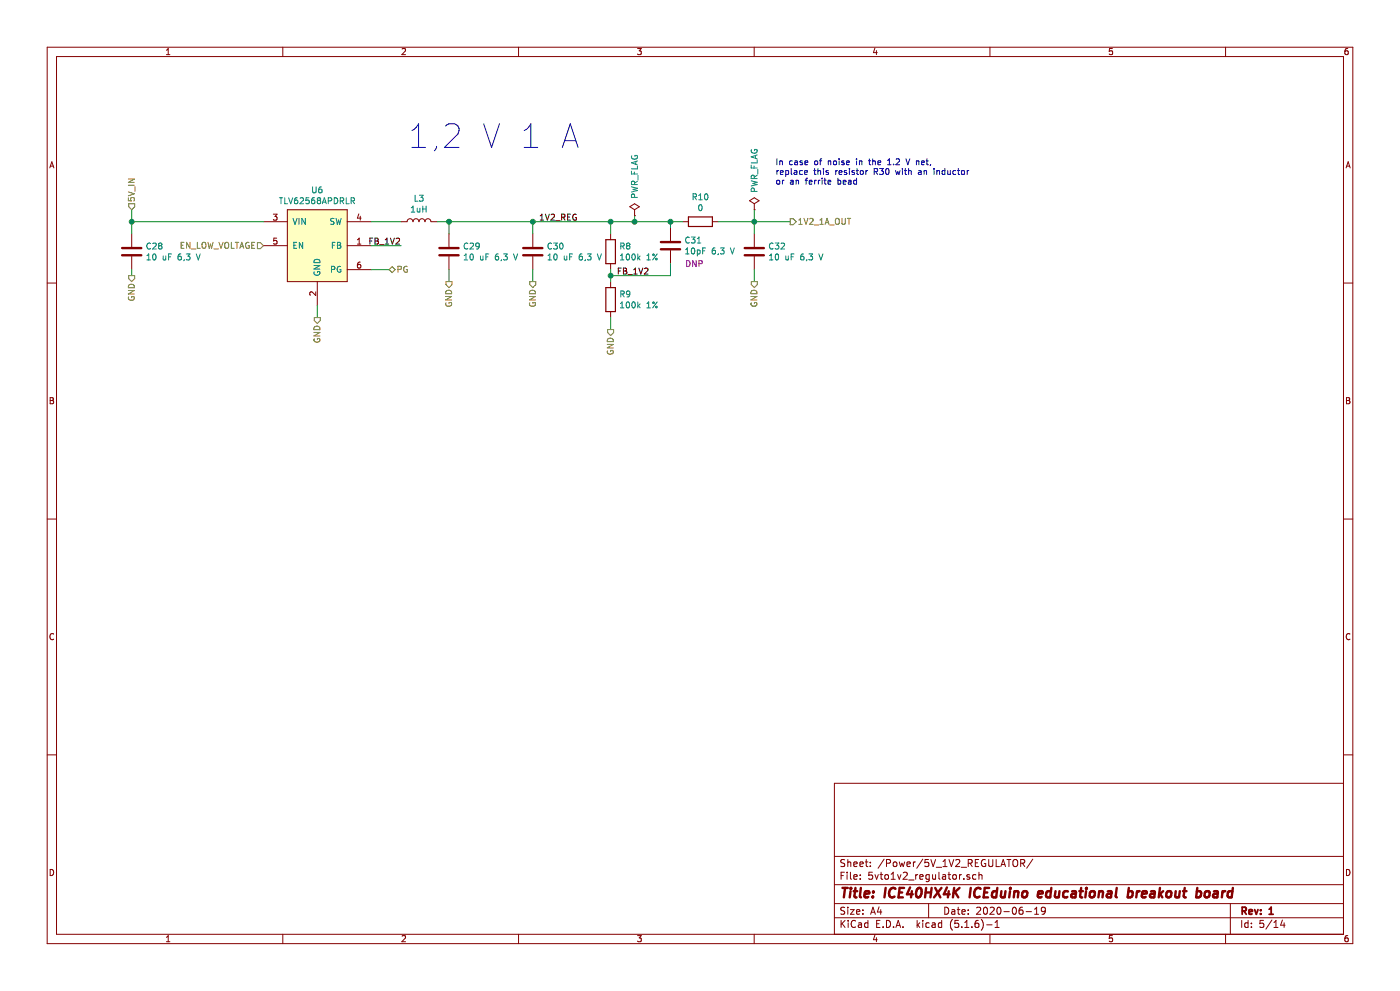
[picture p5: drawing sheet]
EESchema Schematic File Version 4
EELAYER 30 0
EELAYER END
$Descr A4 11693 8268
encoding utf-8
Sheet 5 14
Title "ICE40HX4K ICEduino educational breakout board"
Date "2020-06-19"
Rev "1"
Comp ""
Comment1 ""
Comment2 ""
Comment3 ""
Comment4 ""
$EndDescr
$Comp
L TLV62568APDRLR:TLV62568APDRLR U?
U 1 1
P 2650 2050
AR Path="/5ECD2614/5F68EB6F" Ref="U?"  Part="1" 
AR Path="/5ECD2614/5F6750DD/5F68EB6F" Ref="U6"  Part="1" 
F 0 "U6" H 2650 2515 50  0000 C CNN
F 1 "TLV62568APDRLR" H 2650 2424 50  0000 C CNN
F 2 "footprints:Texas_DRL_SOT-563_1.6x1.6mm_0.5mm-pitch_footprint" H 2650 1750 50  0001 C CNN
F 3 "http://www.ti.com/lit/ds/symlink/tlv62568a.pdf" H 2650 1750 50  0001 C CNN
F 4 "IC REG BUCK ADJUSTABLE 1A SOT563" H -125 -5300 50  0001 C CNN "Description"
F 5 "296-51691-1-ND" H -125 -5300 50  0001 C CNN "Digikey"
F 6 "Texas Instruments" H -125 -5300 50  0001 C CNN "Mfg Name"
F 7 "TLV62568APDRLR" H -125 -5300 50  0001 C CNN "Mfg Part Num"
F 8 "Spec" H -125 -5300 50  0001 C CNN "Spec"
	1    2650 2050
	1    0    0    -1  
$EndComp
$Comp
L Device:C C?
U 1 1
P 1100 2100
AR Path="/5ECD2614/5F68EB7A" Ref="C?"  Part="1" 
AR Path="/5ECD2614/5F6750DD/5F68EB7A" Ref="C28"  Part="1" 
F 0 "C28" H 1215 2146 50  0000 L CNN
F 1 "10 uF 6,3 V" H 1215 2055 50  0000 L CNN
F 2 "Capacitor_SMD:C_0603_1608Metric" H 1138 1950 50  0001 C CNN
F 3 "~" H 1100 2100 50  0001 C CNN
F 4 "Samsung Electro-Mechanics" H 1100 2100 50  0001 C CNN "Mfg Name"
F 5 "CL10A106MQ8NNNC" H 1100 2100 50  0001 C CNN "Mfg Part Num"
F 6 "1276-1119-1-ND" H 1100 2100 50  0001 C CNN "Digikey"
F 7 "CAP CER 10UF 6.3V X5R 0603" H 1100 2100 50  0001 C CNN "Description"
F 8 "Any" H -150 -5250 50  0001 C CNN "Spec"
	1    1100 2100
	1    0    0    -1  
$EndComp
$Comp
L Device:C C?
U 1 1
P 3750 2100
AR Path="/5ECD2614/5F68EB85" Ref="C?"  Part="1" 
AR Path="/5ECD2614/5F6750DD/5F68EB85" Ref="C29"  Part="1" 
F 0 "C29" H 3865 2146 50  0000 L CNN
F 1 "10 uF 6,3 V" H 3865 2055 50  0000 L CNN
F 2 "Capacitor_SMD:C_0603_1608Metric" H 3788 1950 50  0001 C CNN
F 3 "~" H 3750 2100 50  0001 C CNN
F 4 "Samsung Electro-Mechanics" H 3750 2100 50  0001 C CNN "Mfg Name"
F 5 "CL10A106MQ8NNNC" H 3750 2100 50  0001 C CNN "Mfg Part Num"
F 6 "1276-1119-1-ND" H 3750 2100 50  0001 C CNN "Digikey"
F 7 "CAP CER 10UF 6.3V X5R 0603" H 3750 2100 50  0001 C CNN "Description"
F 8 "Any" H -175 -5275 50  0001 C CNN "Spec"
	1    3750 2100
	1    0    0    -1  
$EndComp
$Comp
L Device:R R?
U 1 1
P 5100 2100
AR Path="/5ECD2614/5F68EB90" Ref="R?"  Part="1" 
AR Path="/5ECD2614/5F6750DD/5F68EB90" Ref="R8"  Part="1" 
F 0 "R8" H 5170 2146 50  0000 L CNN
F 1 "100k 1%" H 5170 2055 50  0000 L CNN
F 2 "Resistor_SMD:R_0603_1608Metric" V 5030 2100 50  0001 C CNN
F 3 "~" H 5100 2100 50  0001 C CNN
F 4 "RES SMD 100K OHM 1% 1/10W 0603" H -175 -5275 50  0001 C CNN "Description"
F 5 "311-100KHRCT-ND" H -175 -5275 50  0001 C CNN "Digikey"
F 6 "Yageo" H -175 -5275 50  0001 C CNN "Mfg Name"
F 7 "RC0603FR-07100KL" H -175 -5275 50  0001 C CNN "Mfg Part Num"
F 8 "Any" H -175 -5275 50  0001 C CNN "Spec"
	1    5100 2100
	1    0    0    -1  
$EndComp
$Comp
L Device:R R?
U 1 1
P 5100 2500
AR Path="/5ECD2614/5F68EB9B" Ref="R?"  Part="1" 
AR Path="/5ECD2614/5F6750DD/5F68EB9B" Ref="R9"  Part="1" 
F 0 "R9" H 5170 2546 50  0000 L CNN
F 1 "100k 1%" H 5170 2455 50  0000 L CNN
F 2 "Resistor_SMD:R_0603_1608Metric" V 5030 2500 50  0001 C CNN
F 3 "~" H 5100 2500 50  0001 C CNN
F 4 "RES SMD 100K OHM 1% 1/10W 0603" H -175 -5300 50  0001 C CNN "Description"
F 5 "311-100KHRCT-ND" H -175 -5300 50  0001 C CNN "Digikey"
F 6 "Yageo" H -175 -5300 50  0001 C CNN "Mfg Name"
F 7 "RC0603FR-07100KL" H -175 -5300 50  0001 C CNN "Mfg Part Num"
F 8 "Any" H -175 -5300 50  0001 C CNN "Spec"
	1    5100 2500
	1    0    0    -1  
$EndComp
Wire Wire Line
	5100 2750 5100 2650
Wire Wire Line
	5100 2350 5100 2300
Wire Wire Line
	4450 2350 4450 2250
Wire Wire Line
	3750 2350 3750 2250
Text Label 5425 2300 2    50   ~ 0
FB_1V2
Connection ~ 5100 2300
Wire Wire Line
	5100 2300 5100 2250
Text Label 3350 2050 2    50   ~ 0
FB_1V2
Wire Wire Line
	2650 2650 2650 2550
Wire Wire Line
	1100 2300 1100 2250
$Comp
L Device:L L?
U 1 1
P 3500 1850
AR Path="/5ECD2614/5F68EBC9" Ref="L?"  Part="1" 
AR Path="/5ECD2614/5F6750DD/5F68EBC9" Ref="L3"  Part="1" 
F 0 "L3" V 3690 1850 50  0000 C CNN
F 1 "1uH" V 3599 1850 50  0000 C CNN
F 2 "footprints:L_1008_2520Metric_2.5x2mm_footprint" H 3500 1850 50  0001 C CNN
F 3 "https://www.yuden.co.jp/productdata/catalog/wound10_e.pdf" H 3500 1850 50  0001 C CNN
F 4 "Taiyo Yuden" H 3500 1850 50  0001 C CNN "Mfg Name"
F 5 "MAMK2520T1R0M" H 3500 1850 50  0001 C CNN "Mfg Part Num"
F 6 "587-3225-1-ND" H 3500 1850 50  0001 C CNN "Digikey"
F 7 "FIXED IND 1UH 2.7A 59 MOHM SMD" H 3500 1850 50  0001 C CNN "Description"
F 8 "Spec" H -175 -5300 50  0001 C CNN "Spec"
	1    3500 1850
	0    -1   -1   0   
$EndComp
Wire Wire Line
	3100 1850 3350 1850
Wire Wire Line
	3650 1850 3750 1850
Wire Wire Line
	3750 1850 3750 1950
Wire Wire Line
	4450 1950 4450 1850
Wire Wire Line
	4450 1850 3750 1850
Connection ~ 3750 1850
Wire Wire Line
	5100 1950 5100 1850
Wire Wire Line
	5100 1850 4450 1850
Connection ~ 4450 1850
Wire Wire Line
	1100 1950 1100 1850
$Comp
L Device:C C?
U 1 1
P 5600 2050
AR Path="/5ECD2614/5F68EBDE" Ref="C?"  Part="1" 
AR Path="/5ECD2614/5F6750DD/5F68EBDE" Ref="C31"  Part="1" 
F 0 "C31" H 5715 2096 50  0000 L CNN
F 1 "10pF 6,3 V" H 5715 2005 50  0000 L CNN
F 2 "Capacitor_SMD:C_0603_1608Metric" H 5638 1900 50  0001 C CNN
F 3 "~" H 5600 2050 50  0001 C CNN
F 4 "CAP CER 10PF 50V C0G/NP0 0603" H -175 -5300 50  0001 C CNN "Description"
F 5 "1276-1027-1-ND" H -175 -5300 50  0001 C CNN "Digikey"
F 6 "Samsung Electro-Mechanics" H -175 -5300 50  0001 C CNN "Mfg Name"
F 7 "CL10C100JB8NNNC" H -175 -5300 50  0001 C CNN "Mfg Part Num"
F 8 "Any" H -175 -5300 50  0001 C CNN "Spec"
F 9 "DNP" H 5800 1900 50  0000 C CNN "DNP"
	1    5600 2050
	1    0    0    -1  
$EndComp
Wire Wire Line
	5600 2200 5600 2300
Wire Wire Line
	5100 2300 5600 2300
Wire Wire Line
	5600 1900 5600 1850
Connection ~ 5100 1850
$Comp
L power:PWR_FLAG #FLG?
U 1 1
P 5300 1800
AR Path="/5ECD2614/5F68EBE8" Ref="#FLG?"  Part="1" 
AR Path="/5ECD2614/5F6750DD/5F68EBE8" Ref="#FLG05"  Part="1" 
F 0 "#FLG05" H 5300 1875 50  0001 C CNN
F 1 "PWR_FLAG" V 5300 2125 50  0000 C CNN
F 2 "" H 5300 1800 50  0001 C CNN
F 3 "~" H 5300 1800 50  0001 C CNN
	1    5300 1800
	1    0    0    -1  
$EndComp
Wire Wire Line
	1100 1750 1100 1850
Connection ~ 1100 1850
Wire Wire Line
	1100 1850 2200 1850
$Comp
L Device:R R?
U 1 1
P 5850 1850
AR Path="/5ECD2614/5F68EC06" Ref="R?"  Part="1" 
AR Path="/5ECD2614/5F6750DD/5F68EC06" Ref="R10"  Part="1" 
F 0 "R10" V 5643 1850 50  0000 C CNN
F 1 "0" V 5734 1850 50  0000 C CNN
F 2 "Resistor_SMD:R_0805_2012Metric" V 5780 1850 50  0001 C CNN
F 3 "~" H 5850 1850 50  0001 C CNN
F 4 "RES SMD 0 OHM JUMPER 1/8W 0805" H -175 -5300 50  0001 C CNN "Description"
F 5 "311-0.0ARCT-ND" H -175 -5300 50  0001 C CNN "Digikey"
F 6 "Yageo" H -175 -5300 50  0001 C CNN "Mfg Name"
F 7 "RC0805JR-070RL" H -175 -5300 50  0001 C CNN "Mfg Part Num"
F 8 "Any" H -175 -5300 50  0001 C CNN "Spec"
	1    5850 1850
	0    1    1    0   
$EndComp
Wire Wire Line
	5700 1850 5600 1850
Connection ~ 5600 1850
$Comp
L power:PWR_FLAG #FLG?
U 1 1
P 6300 1750
AR Path="/5ECD2614/5F68EC0E" Ref="#FLG?"  Part="1" 
AR Path="/5ECD2614/5F6750DD/5F68EC0E" Ref="#FLG06"  Part="1" 
F 0 "#FLG06" H 6300 1825 50  0001 C CNN
F 1 "PWR_FLAG" V 6300 2075 50  0000 C CNN
F 2 "" H 6300 1750 50  0001 C CNN
F 3 "~" H 6300 1750 50  0001 C CNN
	1    6300 1750
	1    0    0    -1  
$EndComp
Wire Wire Line
	5100 1850 5300 1850
Wire Wire Line
	5300 1800 5300 1850
Connection ~ 5300 1850
Wire Wire Line
	5300 1850 5600 1850
Wire Wire Line
	6300 1850 6300 1750
Text Notes 6475 1550 0    50   ~ 0
In case of noise in the 1.2 V net,\nreplace this resistor R30 with an inductor\nor an ferrite bead
Text Label 4500 1850 0    50   ~ 0
1V2_REG
$Comp
L Device:C C?
U 1 1
P 4450 2100
AR Path="/5ECD2614/5F68EC24" Ref="C?"  Part="1" 
AR Path="/5ECD2614/5F6750DD/5F68EC24" Ref="C30"  Part="1" 
F 0 "C30" H 4565 2146 50  0000 L CNN
F 1 "10 uF 6,3 V" H 4565 2055 50  0000 L CNN
F 2 "Capacitor_SMD:C_0603_1608Metric" H 4488 1950 50  0001 C CNN
F 3 "~" H 4450 2100 50  0001 C CNN
F 4 "Samsung Electro-Mechanics" H 4450 2100 50  0001 C CNN "Mfg Name"
F 5 "CL10A106MQ8NNNC" H 4450 2100 50  0001 C CNN "Mfg Part Num"
F 6 "1276-1119-1-ND" H 4450 2100 50  0001 C CNN "Digikey"
F 7 "CAP CER 10UF 6.3V X5R 0603" H 4450 2100 50  0001 C CNN "Description"
F 8 "Any" H -175 -5275 50  0001 C CNN "Spec"
	1    4450 2100
	1    0    0    -1  
$EndComp
$Comp
L Device:C C?
U 1 1
P 6300 2100
AR Path="/5ECD2614/5F68EC2F" Ref="C?"  Part="1" 
AR Path="/5ECD2614/5F6750DD/5F68EC2F" Ref="C32"  Part="1" 
F 0 "C32" H 6415 2146 50  0000 L CNN
F 1 "10 uF 6,3 V" H 6415 2055 50  0000 L CNN
F 2 "Capacitor_SMD:C_0603_1608Metric" H 6338 1950 50  0001 C CNN
F 3 "~" H 6300 2100 50  0001 C CNN
F 4 "Samsung Electro-Mechanics" H 6300 2100 50  0001 C CNN "Mfg Name"
F 5 "CL10A106MQ8NNNC" H 6300 2100 50  0001 C CNN "Mfg Part Num"
F 6 "1276-1119-1-ND" H 6300 2100 50  0001 C CNN "Digikey"
F 7 "CAP CER 10UF 6.3V X5R 0603" H 6300 2100 50  0001 C CNN "Description"
F 8 "Any" H -150 -5275 50  0001 C CNN "Spec"
	1    6300 2100
	1    0    0    -1  
$EndComp
Wire Wire Line
	6300 1950 6300 1850
Connection ~ 6300 1850
Wire Wire Line
	6300 2350 6300 2250
Text Notes 3400 1250 0    197  ~ 0
1,2 V 1 A
Text HLabel 2200 2050 0    50   Input ~ 0
EN_LOW_VOLTAGE
Text HLabel 1100 1750 1    50   Input ~ 0
5V_IN
Text HLabel 1100 2300 3    50   Output ~ 0
GND
Text HLabel 2650 2650 3    50   Output ~ 0
GND
Text HLabel 3750 2350 3    50   Output ~ 0
GND
Text HLabel 4450 2350 3    50   Output ~ 0
GND
Text HLabel 5100 2750 3    50   Output ~ 0
GND
Text HLabel 6300 2350 3    50   Output ~ 0
GND
Wire Wire Line
	6000 1850 6300 1850
Text HLabel 6600 1850 2    50   Output ~ 0
1V2_1A_OUT
Wire Wire Line
	6300 1850 6600 1850
Text HLabel 3250 2250 2    50   BiDi ~ 0
PG
Wire Wire Line
	3100 2250 3250 2250
Wire Wire Line
	3100 2050 3350 2050
$EndSCHEMATC
